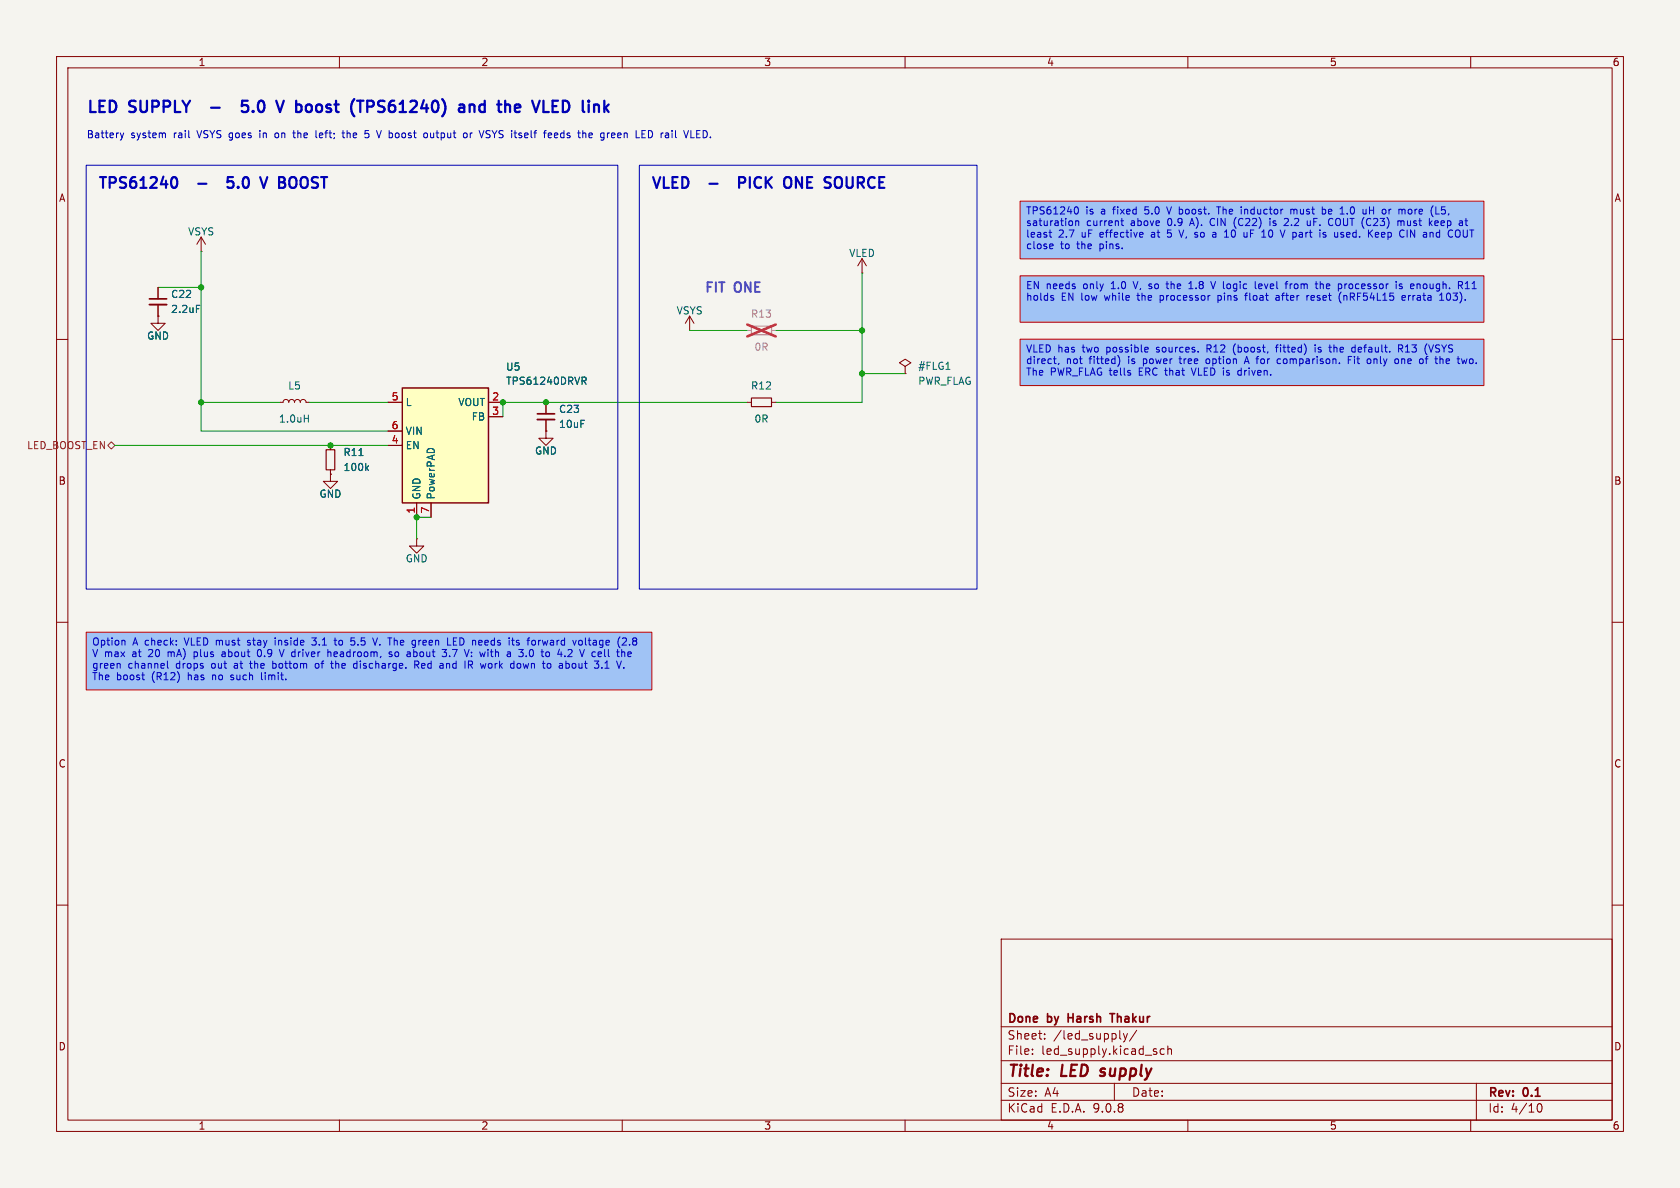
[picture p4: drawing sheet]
(kicad_sch
 (version 20250114)
 (generator "eeschema")
 (generator_version "9.0")
 (paper "A4")
 (title_block (title "LED supply") (rev "0.1") (company "Done by Harsh Thakur"))
 (lib_symbols
  (symbol "Device:C_Small"
  (pin_numbers (hide yes))
  (pin_names
   (offset 0.254) (hide yes))
  (exclude_from_sim no)
  (in_bom yes)
  (on_board yes)
  (property "Reference" "C" (at 0.254 1.778 0) (effects (font (size 1.27 1.27)) (justify left)))
  (property "Value" "C_Small" (at 0.254 -2.032 0) (effects (font (size 1.27 1.27)) (justify left)))
  (property "Footprint" "" (at 0 0 0) (effects (font (size 1.27 1.27)) (hide yes)))
  (property "Datasheet" "~" (at 0 0 0) (effects (font (size 1.27 1.27)) (hide yes)))
  (property "Description" "Unpolarized capacitor, small symbol" (at 0 0 0) (effects (font (size 1.27 1.27)) (hide yes)))
  (symbol "C_Small_0_1"
   (polyline (pts (xy -1.524 0.508) (xy 1.524 0.508)) (stroke (width 0.3048) (type default)) (fill (type none)))
   (polyline (pts (xy -1.524 -0.508) (xy 1.524 -0.508)) (stroke (width 0.3302) (type default)) (fill (type none))))
  (symbol "C_Small_1_1"
   (pin passive line (at 0 2.54 270) (length 2.032) (name "~" (effects (font (size 1.27 1.27)))) (number "1" (effects (font (size 1.27 1.27)))))
   (pin passive line (at 0 -2.54 90) (length 2.032) (name "~" (effects (font (size 1.27 1.27)))) (number "2" (effects (font (size 1.27 1.27))))))
  (embedded_fonts no))
  (symbol "Device:L_Small"
  (pin_numbers (hide yes))
  (pin_names
   (offset 0.254) (hide yes))
  (exclude_from_sim no)
  (in_bom yes)
  (on_board yes)
  (property "Reference" "L" (at 0.762 1.016 0) (effects (font (size 1.27 1.27)) (justify left)))
  (property "Value" "L_Small" (at 0.762 -1.016 0) (effects (font (size 1.27 1.27)) (justify left)))
  (property "Footprint" "" (at 0 0 0) (effects (font (size 1.27 1.27)) (hide yes)))
  (property "Datasheet" "~" (at 0 0 0) (effects (font (size 1.27 1.27)) (hide yes)))
  (property "Description" "Inductor, small symbol" (at 0 0 0) (effects (font (size 1.27 1.27)) (hide yes)))
  (symbol "L_Small_0_1"
   (arc (start 0 2.032) (mid 0.5058 1.524) (end 0 1.016) (stroke (width 0) (type default)) (fill (type none)))
   (arc (start 0 1.016) (mid 0.5058 0.508) (end 0 0) (stroke (width 0) (type default)) (fill (type none)))
   (arc (start 0 0) (mid 0.5058 -0.508) (end 0 -1.016) (stroke (width 0) (type default)) (fill (type none)))
   (arc (start 0 -1.016) (mid 0.5058 -1.524) (end 0 -2.032) (stroke (width 0) (type default)) (fill (type none))))
  (symbol "L_Small_1_1"
   (pin passive line (at 0 2.54 270) (length 0.508) (name "~" (effects (font (size 1.27 1.27)))) (number "1" (effects (font (size 1.27 1.27)))))
   (pin passive line (at 0 -2.54 90) (length 0.508) (name "~" (effects (font (size 1.27 1.27)))) (number "2" (effects (font (size 1.27 1.27))))))
  (embedded_fonts no))
  (symbol "Device:R_Small"
  (pin_numbers (hide yes))
  (pin_names
   (offset 0.254) (hide yes))
  (exclude_from_sim no)
  (in_bom yes)
  (on_board yes)
  (property "Reference" "R" (at 0 0 90) (effects (font (size 1.016 1.016))))
  (property "Value" "R_Small" (at 1.778 0 90) (effects (font (size 1.27 1.27))))
  (property "Footprint" "" (at 0 0 0) (effects (font (size 1.27 1.27)) (hide yes)))
  (property "Datasheet" "~" (at 0 0 0) (effects (font (size 1.27 1.27)) (hide yes)))
  (property "Description" "Resistor, small symbol" (at 0 0 0) (effects (font (size 1.27 1.27)) (hide yes)))
  (symbol "R_Small_0_1"
   (rectangle (start -0.762 1.778) (end 0.762 -1.778) (stroke (width 0.2032) (type default)) (fill (type none))))
  (symbol "R_Small_1_1"
   (pin passive line (at 0 2.54 270) (length 0.762) (name "~" (effects (font (size 1.27 1.27)))) (number "1" (effects (font (size 1.27 1.27)))))
   (pin passive line (at 0 -2.54 90) (length 0.762) (name "~" (effects (font (size 1.27 1.27)))) (number "2" (effects (font (size 1.27 1.27))))))
  (embedded_fonts no))
  (symbol "power:+3V3"
  (power)
  (pin_numbers (hide yes))
  (pin_names
   (offset 0) (hide yes))
  (exclude_from_sim no)
  (in_bom yes)
  (on_board yes)
  (property "Reference" "#PWR" (at 0 -3.81 0) (effects (font (size 1.27 1.27)) (hide yes)))
  (property "Value" "+3V3" (at 0 3.556 0) (effects (font (size 1.27 1.27))))
  (property "Footprint" "" (at 0 0 0) (effects (font (size 1.27 1.27)) (hide yes)))
  (property "Datasheet" "" (at 0 0 0) (effects (font (size 1.27 1.27)) (hide yes)))
  (property "Description" "Power symbol creates a global label with name \"+3V3\"" (at 0 0 0) (effects (font (size 1.27 1.27)) (hide yes)))
  (symbol "+3V3_0_1"
   (polyline (pts (xy -0.762 1.27) (xy 0 2.54)) (stroke (width 0) (type default)) (fill (type none)))
   (polyline (pts (xy 0 2.54) (xy 0.762 1.27)) (stroke (width 0) (type default)) (fill (type none)))
   (polyline (pts (xy 0 0) (xy 0 2.54)) (stroke (width 0) (type default)) (fill (type none))))
  (symbol "+3V3_1_1"
   (pin power_in line (at 0 0 90) (length 0) (name "~" (effects (font (size 1.27 1.27)))) (number "1" (effects (font (size 1.27 1.27))))))
  (embedded_fonts no))
  (symbol "power:GND"
  (power)
  (pin_numbers (hide yes))
  (pin_names
   (offset 0) (hide yes))
  (exclude_from_sim no)
  (in_bom yes)
  (on_board yes)
  (property "Reference" "#PWR" (at 0 -6.35 0) (effects (font (size 1.27 1.27)) (hide yes)))
  (property "Value" "GND" (at 0 -3.81 0) (effects (font (size 1.27 1.27))))
  (property "Footprint" "" (at 0 0 0) (effects (font (size 1.27 1.27)) (hide yes)))
  (property "Datasheet" "" (at 0 0 0) (effects (font (size 1.27 1.27)) (hide yes)))
  (property "Description" "Power symbol creates a global label with name \"GND\" , ground" (at 0 0 0) (effects (font (size 1.27 1.27)) (hide yes)))
  (symbol "GND_0_1"
   (polyline (pts (xy 0 0) (xy 0 -1.27) (xy 1.27 -1.27) (xy 0 -2.54) (xy -1.27 -1.27) (xy 0 -1.27)) (stroke (width 0) (type default)) (fill (type none))))
  (symbol "GND_1_1"
   (pin power_in line (at 0 0 270) (length 0) (name "~" (effects (font (size 1.27 1.27)))) (number "1" (effects (font (size 1.27 1.27))))))
  (embedded_fonts no))
  (symbol "power:PWR_FLAG"
  (power)
  (pin_numbers (hide yes))
  (pin_names
   (offset 0) (hide yes))
  (exclude_from_sim no)
  (in_bom yes)
  (on_board yes)
  (property "Reference" "#FLG" (at 0 1.905 0) (effects (font (size 1.27 1.27)) (hide yes)))
  (property "Value" "PWR_FLAG" (at 0 3.81 0) (effects (font (size 1.27 1.27))))
  (property "Footprint" "" (at 0 0 0) (effects (font (size 1.27 1.27)) (hide yes)))
  (property "Datasheet" "~" (at 0 0 0) (effects (font (size 1.27 1.27)) (hide yes)))
  (property "Description" "Special symbol for telling ERC where power comes from" (at 0 0 0) (effects (font (size 1.27 1.27)) (hide yes)))
  (symbol "PWR_FLAG_0_0"
   (pin power_out line (at 0 0 90) (length 0) (name "~" (effects (font (size 1.27 1.27)))) (number "1" (effects (font (size 1.27 1.27))))))
  (symbol "PWR_FLAG_0_1"
   (polyline (pts (xy 0 0) (xy 0 1.27) (xy -1.016 1.905) (xy 0 2.54) (xy 1.016 1.905) (xy 0 1.27)) (stroke (width 0) (type default)) (fill (type none))))
  (embedded_fonts no))
  (symbol "smartwatch:TPS61240"
  (exclude_from_sim no)
  (in_bom yes)
  (on_board yes)
  (property "Reference" "U" (at 0 0 0) (effects (font (size 1.27 1.27))))
  (property "Value" "TPS61240" (at 0 -2.54 0) (effects (font (size 1.27 1.27))))
  (property "Footprint" "Package_SON:WSON-6-1EP_2x2mm_P0.65mm_EP1x1.6mm" (at 0 0 0) (effects (font (size 1.27 1.27)) (hide yes)))
  (property "Datasheet" "hardware/datasheets/TPS61240.pdf" (at 0 0 0) (effects (font (size 1.27 1.27)) (hide yes)))
  (property "Description" "TI TPS61240 fixed 5.0 V boost converter, WSON-6 (DRV)." (at 0 0 0) (effects (font (size 1.27 1.27)) (hide yes)))
  (symbol "TPS61240_1_1"
   (rectangle (start -7.62 10.16) (end 7.62 -10.16) (stroke (width 0.254) (type default)) (fill (type background)))
   (pin passive line (at -10.16 7.62 0) (length 2.54) (name "L" (effects (font (size 1.27 1.27)))) (number "5" (effects (font (size 1.27 1.27)))))
   (pin power_in line (at -10.16 2.54 0) (length 2.54) (name "VIN" (effects (font (size 1.27 1.27)))) (number "6" (effects (font (size 1.27 1.27)))))
   (pin input line (at -10.16 0.00 0) (length 2.54) (name "EN" (effects (font (size 1.27 1.27)))) (number "4" (effects (font (size 1.27 1.27)))))
   (pin power_out line (at 10.16 7.62 180) (length 2.54) (name "VOUT" (effects (font (size 1.27 1.27)))) (number "2" (effects (font (size 1.27 1.27)))))
   (pin input line (at 10.16 5.08 180) (length 2.54) (name "FB" (effects (font (size 1.27 1.27)))) (number "3" (effects (font (size 1.27 1.27)))))
   (pin power_in line (at -5.08 -12.70 90) (length 2.54) (name "GND" (effects (font (size 1.27 1.27)))) (number "1" (effects (font (size 1.27 1.27)))))
   (pin power_in line (at -2.54 -12.70 90) (length 2.54) (name "PowerPAD" (effects (font (size 1.27 1.27)))) (number "7" (effects (font (size 1.27 1.27))))))
  (embedded_fonts no)))
 (text "LED SUPPLY  -  5.0 V boost (TPS61240) and the VLED link" (exclude_from_sim no) (at 15.24 20.32 0) (effects (font (size 2.0 2.0) bold (color 0 0 180 1)) (justify left bottom)))
 (text "Battery system rail VSYS goes in on the left; the 5 V boost output or VSYS itself feeds the green LED rail VLED." (exclude_from_sim no) (at 15.24 24.765 0) (effects (font (size 1.27 1.27) (color 0 0 180 1)) (justify left bottom)))
 (rectangle (start 15.24 29.21) (end 109.22 104.14) (stroke (width 0.1524) (type solid) (color 0 0 180 1)) (fill (type none)))
 (text "TPS61240  -  5.0 V BOOST" (exclude_from_sim no) (at 17.24 33.71 0) (effects (font (size 1.9 1.9) bold (color 0 0 180 1)) (justify left bottom)))
 (symbol (lib_id "smartwatch:TPS61240") (at 78.74 78.74 0) (unit 1) (exclude_from_sim no) (in_bom yes) (on_board yes) (dnp no)
  (property "Reference" "U5" (at 89.36 65.58 0) (effects (font (size 1.27 1.27)) (justify left bottom)))
  (property "Value" "TPS61240DRVR" (at 89.36 68.08 0) (effects (font (size 1.27 1.27)) (justify left bottom)))
  (property "Footprint" "Package_SON:WSON-6-1EP_2x2mm_P0.65mm_EP1x1.6mm" (at 78.74 78.74 0) (effects (font (size 1.27 1.27)) (hide yes)))
  (property "Datasheet" "hardware/datasheets/TPS61240.pdf" (at 78.74 78.74 0) (effects (font (size 1.27 1.27)) (hide yes)))
  (pin "1")
  (pin "2")
  (pin "3")
  (pin "4")
  (pin "5")
  (pin "6")
  (pin "7"))
 (symbol (lib_id "power:+3V3") (at 35.56 44.45 0) (unit 1) (exclude_from_sim no) (in_bom no) (on_board no) (dnp no)
  (property "Reference" "#PWR24" (at 35.56 44.45 0) (effects (font (size 1.27 1.27)) (hide yes)))
  (property "Value" "VSYS" (at 35.56 40.95 0) (effects (font (size 1.27 1.27))))
  (property "Footprint" "" (at 35.56 44.45 0) (effects (font (size 1.27 1.27)) (hide yes)))
  (property "Datasheet" "" (at 35.56 44.45 0) (effects (font (size 1.27 1.27)) (hide yes)))
  (pin "1"))
 (symbol (lib_id "Device:C_Small") (at 27.94 53.34 0) (unit 1) (exclude_from_sim no) (in_bom yes) (on_board yes) (dnp no)
  (property "Reference" "C22" (at 30.14 52.74 0) (effects (font (size 1.27 1.27)) (justify left bottom)))
  (property "Value" "2.2uF" (at 30.14 53.94 0) (effects (font (size 1.27 1.27)) (justify left top)))
  (property "Footprint" "Capacitor_SMD:C_0402_1005Metric" (at 27.94 53.34 0) (effects (font (size 1.27 1.27)) (hide yes)))
  (property "Datasheet" "~" (at 27.94 53.34 0) (effects (font (size 1.27 1.27)) (hide yes)))
  (property "Spec" "X5R 6.3V min" (at 27.94 53.34 0) (effects (font (size 1.27 1.27)) (hide yes)))
  (property "Source" "TPS61240 DS SLVS806D Table 2" (at 27.94 53.34 0) (effects (font (size 1.27 1.27)) (hide yes)))
  (pin "1")
  (pin "2"))
 (symbol (lib_id "power:GND") (at 27.94 55.88 0) (unit 1) (exclude_from_sim no) (in_bom no) (on_board no) (dnp no)
  (property "Reference" "#PWR25" (at 27.94 55.88 0) (effects (font (size 1.27 1.27)) (hide yes)))
  (property "Value" "GND" (at 27.94 59.38 0) (effects (font (size 1.27 1.27))))
  (property "Footprint" "" (at 27.94 55.88 0) (effects (font (size 1.27 1.27)) (hide yes)))
  (property "Datasheet" "" (at 27.94 55.88 0) (effects (font (size 1.27 1.27)) (hide yes)))
  (pin "1"))
 (symbol (lib_id "Device:L_Small") (at 52.07 71.12 90) (unit 1) (exclude_from_sim no) (in_bom yes) (on_board yes) (dnp no)
  (property "Reference" "L5" (at 52.07 68.92 270) (effects (font (size 1.27 1.27)) (justify bottom)))
  (property "Value" "1.0uH" (at 52.07 73.32 270) (effects (font (size 1.27 1.27)) (justify top)))
  (property "Footprint" "Inductor_SMD:L_0805_2012Metric" (at 52.07 71.12 0) (effects (font (size 1.27 1.27)) (hide yes)))
  (property "Datasheet" "~" (at 52.07 71.12 0) (effects (font (size 1.27 1.27)) (hide yes)))
  (property "Spec" "1.0 uH min, Isat > 0.9 A" (at 52.07 71.12 0) (effects (font (size 1.27 1.27)) (hide yes)))
  (property "Source" "TPS61240 DS SLVS806D Table 2/3" (at 52.07 71.12 0) (effects (font (size 1.27 1.27)) (hide yes)))
  (property "MPN" "LQM21PN1R0MC0" (at 52.07 71.12 0) (effects (font (size 1.27 1.27)) (hide yes)))
  (pin "1")
  (pin "2"))
 (hierarchical_label "LED_BOOST_EN" (shape bidirectional) (at 20.32 78.74 180) (effects (font (size 1.27 1.27)) (justify right)))
 (symbol (lib_id "Device:R_Small") (at 58.42 81.28 0) (unit 1) (exclude_from_sim no) (in_bom yes) (on_board yes) (dnp no)
  (property "Reference" "R11" (at 60.62 80.68 0) (effects (font (size 1.27 1.27)) (justify left bottom)))
  (property "Value" "100k" (at 60.62 81.88 0) (effects (font (size 1.27 1.27)) (justify left top)))
  (property "Footprint" "Resistor_SMD:R_0201_0603Metric" (at 58.42 81.28 0) (effects (font (size 1.27 1.27)) (hide yes)))
  (property "Datasheet" "~" (at 58.42 81.28 0) (effects (font (size 1.27 1.27)) (hide yes)))
  (property "Spec" "pull-down" (at 58.42 81.28 0) (effects (font (size 1.27 1.27)) (hide yes)))
  (property "Source" "nRF54L15 errata 103" (at 58.42 81.28 0) (effects (font (size 1.27 1.27)) (hide yes)))
  (pin "1")
  (pin "2"))
 (symbol (lib_id "power:GND") (at 58.42 83.82 0) (unit 1) (exclude_from_sim no) (in_bom no) (on_board no) (dnp no)
  (property "Reference" "#PWR26" (at 58.42 83.82 0) (effects (font (size 1.27 1.27)) (hide yes)))
  (property "Value" "GND" (at 58.42 87.32 0) (effects (font (size 1.27 1.27))))
  (property "Footprint" "" (at 58.42 83.82 0) (effects (font (size 1.27 1.27)) (hide yes)))
  (property "Datasheet" "" (at 58.42 83.82 0) (effects (font (size 1.27 1.27)) (hide yes)))
  (pin "1"))
 (symbol (lib_id "Device:C_Small") (at 96.52 73.66 0) (unit 1) (exclude_from_sim no) (in_bom yes) (on_board yes) (dnp no)
  (property "Reference" "C23" (at 98.72 73.06 0) (effects (font (size 1.27 1.27)) (justify left bottom)))
  (property "Value" "10uF" (at 98.72 74.26 0) (effects (font (size 1.27 1.27)) (justify left top)))
  (property "Footprint" "Capacitor_SMD:C_0603_1608Metric" (at 96.52 73.66 0) (effects (font (size 1.27 1.27)) (hide yes)))
  (property "Datasheet" "~" (at 96.52 73.66 0) (effects (font (size 1.27 1.27)) (hide yes)))
  (property "Spec" "X5R 10V (effective >= 2.7 uF at 5 V)" (at 96.52 73.66 0) (effects (font (size 1.27 1.27)) (hide yes)))
  (property "Source" "TPS61240 DS SLVS806D 10.2.2.4" (at 96.52 73.66 0) (effects (font (size 1.27 1.27)) (hide yes)))
  (pin "1")
  (pin "2"))
 (symbol (lib_id "power:GND") (at 96.52 76.2 0) (unit 1) (exclude_from_sim no) (in_bom no) (on_board no) (dnp no)
  (property "Reference" "#PWR27" (at 96.52 76.2 0) (effects (font (size 1.27 1.27)) (hide yes)))
  (property "Value" "GND" (at 96.52 79.7 0) (effects (font (size 1.27 1.27))))
  (property "Footprint" "" (at 96.52 76.2 0) (effects (font (size 1.27 1.27)) (hide yes)))
  (property "Datasheet" "" (at 96.52 76.2 0) (effects (font (size 1.27 1.27)) (hide yes)))
  (pin "1"))
 (symbol (lib_id "power:GND") (at 73.66 95.25 0) (unit 1) (exclude_from_sim no) (in_bom no) (on_board no) (dnp no)
  (property "Reference" "#PWR28" (at 73.66 95.25 0) (effects (font (size 1.27 1.27)) (hide yes)))
  (property "Value" "GND" (at 73.66 98.75 0) (effects (font (size 1.27 1.27))))
  (property "Footprint" "" (at 73.66 95.25 0) (effects (font (size 1.27 1.27)) (hide yes)))
  (property "Datasheet" "" (at 73.66 95.25 0) (effects (font (size 1.27 1.27)) (hide yes)))
  (pin "1"))
 (rectangle (start 113.03 29.21) (end 172.72 104.14) (stroke (width 0.1524) (type solid) (color 0 0 180 1)) (fill (type none)))
 (text "VLED  -  PICK ONE SOURCE" (exclude_from_sim no) (at 115.03 33.71 0) (effects (font (size 1.9 1.9) bold (color 0 0 180 1)) (justify left bottom)))
 (symbol (lib_id "Device:R_Small") (at 134.62 71.12 90) (unit 1) (exclude_from_sim no) (in_bom yes) (on_board yes) (dnp no)
  (property "Reference" "R12" (at 134.62 68.92 270) (effects (font (size 1.27 1.27)) (justify bottom)))
  (property "Value" "0R" (at 134.62 73.32 270) (effects (font (size 1.27 1.27)) (justify top)))
  (property "Footprint" "Resistor_SMD:R_0402_1005Metric" (at 134.62 71.12 0) (effects (font (size 1.27 1.27)) (hide yes)))
  (property "Datasheet" "~" (at 134.62 71.12 0) (effects (font (size 1.27 1.27)) (hide yes)))
  (property "Spec" "VLED from the boost (default, fitted)" (at 134.62 71.12 0) (effects (font (size 1.27 1.27)) (hide yes)))
  (property "Source" "power tree option B" (at 134.62 71.12 0) (effects (font (size 1.27 1.27)) (hide yes)))
  (pin "1")
  (pin "2"))
 (symbol (lib_id "Device:R_Small") (at 134.62 58.42 90) (unit 1) (exclude_from_sim no) (in_bom yes) (on_board yes) (dnp yes)
  (property "Reference" "R13" (at 134.62 56.22 270) (effects (font (size 1.27 1.27)) (justify bottom)))
  (property "Value" "0R" (at 134.62 60.62 270) (effects (font (size 1.27 1.27)) (justify top)))
  (property "Footprint" "Resistor_SMD:R_0402_1005Metric" (at 134.62 58.42 0) (effects (font (size 1.27 1.27)) (hide yes)))
  (property "Datasheet" "~" (at 134.62 58.42 0) (effects (font (size 1.27 1.27)) (hide yes)))
  (property "Spec" "VLED straight from VSYS (DNP, power tree option A)" (at 134.62 58.42 0) (effects (font (size 1.27 1.27)) (hide yes)))
  (property "Source" "power tree option A" (at 134.62 58.42 0) (effects (font (size 1.27 1.27)) (hide yes)))
  (pin "1")
  (pin "2"))
 (symbol (lib_id "power:+3V3") (at 121.92 58.42 0) (unit 1) (exclude_from_sim no) (in_bom no) (on_board no) (dnp no)
  (property "Reference" "#PWR29" (at 121.92 58.42 0) (effects (font (size 1.27 1.27)) (hide yes)))
  (property "Value" "VSYS" (at 121.92 54.92 0) (effects (font (size 1.27 1.27))))
  (property "Footprint" "" (at 121.92 58.42 0) (effects (font (size 1.27 1.27)) (hide yes)))
  (property "Datasheet" "" (at 121.92 58.42 0) (effects (font (size 1.27 1.27)) (hide yes)))
  (pin "1"))
 (symbol (lib_id "power:+3V3") (at 152.4 48.26 0) (unit 1) (exclude_from_sim no) (in_bom no) (on_board no) (dnp no)
  (property "Reference" "#PWR30" (at 152.4 48.26 0) (effects (font (size 1.27 1.27)) (hide yes)))
  (property "Value" "VLED" (at 152.4 44.76 0) (effects (font (size 1.27 1.27))))
  (property "Footprint" "" (at 152.4 48.26 0) (effects (font (size 1.27 1.27)) (hide yes)))
  (property "Datasheet" "" (at 152.4 48.26 0) (effects (font (size 1.27 1.27)) (hide yes)))
  (pin "1"))
 (symbol (lib_id "power:PWR_FLAG") (at 160.02 66.04 0) (unit 1) (exclude_from_sim no) (in_bom yes) (on_board yes) (dnp no)
  (property "Reference" "#FLG1" (at 162.22 65.44 0) (effects (font (size 1.27 1.27)) (justify left bottom)))
  (property "Value" "PWR_FLAG" (at 162.22 66.64 0) (effects (font (size 1.27 1.27)) (justify left top)))
  (property "Footprint" "" (at 160.02 66.04 0) (effects (font (size 1.27 1.27)) (hide yes)))
  (property "Datasheet" "~" (at 160.02 66.04 0) (effects (font (size 1.27 1.27)) (hide yes)))
  (pin "1"))
 (text "FIT ONE" (exclude_from_sim no) (at 124.46 52.07 0) (effects (font (size 1.7 1.7) bold (color 140 0 190 1)) (justify left bottom)))
 (text_box "TPS61240 is a fixed 5.0 V boost. The inductor must be 1.0 uH or more (L5, saturation current above 0.9 A). CIN (C22) is 2.2 uF. COUT (C23) must keep at least 2.7 uF effective at 5 V, so a 10 uF 10 V part is used. Keep CIN and COUT close to the pins." (exclude_from_sim no) (at 180.34 35.56 0) (size 82 10.2) (margins 0.9525 0.9525 0.9525 0.9525) (stroke (width 0.1524) (type solid) (color 200 0 0 1)) (fill (type color) (color 160 195 245 1)) (effects (font (size 1.27 1.27)) (justify left top)))
 (text_box "EN needs only 1.0 V, so the 1.8 V logic level from the processor is enough. R11 holds EN low while the processor pins float after reset (nRF54L15 errata 103)." (exclude_from_sim no) (at 180.34 48.76 0) (size 82 8.2) (margins 0.9525 0.9525 0.9525 0.9525) (stroke (width 0.1524) (type solid) (color 200 0 0 1)) (fill (type color) (color 160 195 245 1)) (effects (font (size 1.27 1.27)) (justify left top)))
 (text_box "VLED has two possible sources. R12 (boost, fitted) is the default. R13 (VSYS direct, not fitted) is power tree option A for comparison. Fit only one of the two. The PWR_FLAG tells ERC that VLED is driven." (exclude_from_sim no) (at 180.34 59.96 0) (size 82 8.2) (margins 0.9525 0.9525 0.9525 0.9525) (stroke (width 0.1524) (type solid) (color 200 0 0 1)) (fill (type color) (color 160 195 245 1)) (effects (font (size 1.27 1.27)) (justify left top)))
 (text_box "Option A check: VLED must stay inside 3.1 to 5.5 V. The green LED needs its forward voltage (2.8 V max at 20 mA) plus about 0.9 V driver headroom, so about 3.7 V: with a 3.0 to 4.2 V cell the green channel drops out at the bottom of the discharge. Red and IR work down to about 3.1 V. The boost (R12) has no such limit." (exclude_from_sim no) (at 15.24 111.76 0) (size 100 10.2) (margins 0.9525 0.9525 0.9525 0.9525) (stroke (width 0.1524) (type solid) (color 200 0 0 1)) (fill (type color) (color 160 195 245 1)) (effects (font (size 1.27 1.27)) (justify left top)))
 (wire (pts (xy 35.56 44.45) (xy 35.56 50.8)) (stroke (width 0) (type default)))
 (wire (pts (xy 35.56 50.8) (xy 35.56 71.12)) (stroke (width 0) (type default)))
 (wire (pts (xy 35.56 71.12) (xy 35.56 76.2)) (stroke (width 0) (type default)))
 (wire (pts (xy 35.56 50.8) (xy 27.94 50.8)) (stroke (width 0) (type default)))
 (wire (pts (xy 35.56 71.12) (xy 49.53 71.12)) (stroke (width 0) (type default)))
 (wire (pts (xy 54.61 71.12) (xy 68.58 71.12)) (stroke (width 0) (type default)))
 (wire (pts (xy 35.56 76.2) (xy 68.58 76.2)) (stroke (width 0) (type default)))
 (wire (pts (xy 20.32 78.74) (xy 58.42 78.74)) (stroke (width 0) (type default)))
 (wire (pts (xy 58.42 78.74) (xy 68.58 78.74)) (stroke (width 0) (type default)))
 (wire (pts (xy 88.9 71.12) (xy 88.9 73.66)) (stroke (width 0) (type default)))
 (wire (pts (xy 88.9 71.12) (xy 96.52 71.12)) (stroke (width 0) (type default)))
 (wire (pts (xy 96.52 71.12) (xy 101.6 71.12)) (stroke (width 0) (type default)))
 (wire (pts (xy 73.66 91.44) (xy 76.2 91.44)) (stroke (width 0) (type default)))
 (wire (pts (xy 73.66 91.44) (xy 73.66 95.25)) (stroke (width 0) (type default)))
 (wire (pts (xy 101.6 71.12) (xy 132.08 71.12)) (stroke (width 0) (type default)))
 (wire (pts (xy 137.16 71.12) (xy 152.4 71.12)) (stroke (width 0) (type default)))
 (wire (pts (xy 121.92 58.42) (xy 132.08 58.42)) (stroke (width 0) (type default)))
 (wire (pts (xy 137.16 58.42) (xy 152.4 58.42)) (stroke (width 0) (type default)))
 (wire (pts (xy 152.4 48.26) (xy 152.4 58.42)) (stroke (width 0) (type default)))
 (wire (pts (xy 152.4 58.42) (xy 152.4 66.04)) (stroke (width 0) (type default)))
 (wire (pts (xy 152.4 66.04) (xy 152.4 71.12)) (stroke (width 0) (type default)))
 (wire (pts (xy 152.4 66.04) (xy 160.02 66.04)) (stroke (width 0) (type default)))
 (junction (at 35.56 50.8) (diameter 0) (color 0 0 0 0))
 (junction (at 35.56 71.12) (diameter 0) (color 0 0 0 0))
 (junction (at 58.42 78.74) (diameter 0) (color 0 0 0 0))
 (junction (at 73.66 91.44) (diameter 0) (color 0 0 0 0))
 (junction (at 88.9 71.12) (diameter 0) (color 0 0 0 0))
 (junction (at 96.52 71.12) (diameter 0) (color 0 0 0 0))
 (junction (at 152.4 58.42) (diameter 0) (color 0 0 0 0))
 (junction (at 152.4 66.04) (diameter 0) (color 0 0 0 0))
 (sheet_instances (path "" (page "1")))
 (embedded_fonts no))
